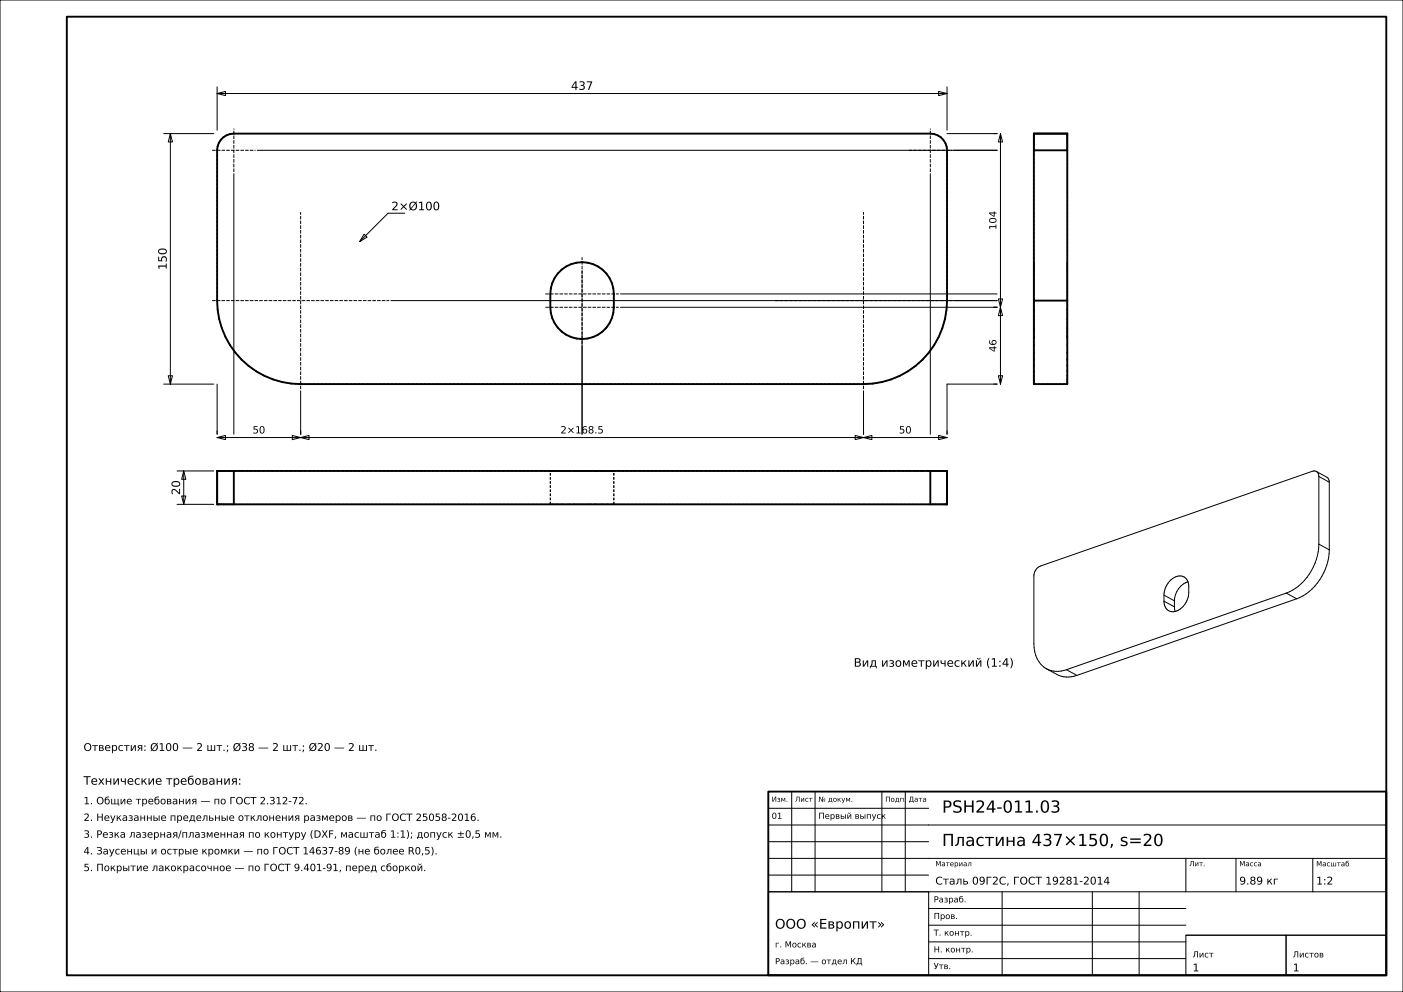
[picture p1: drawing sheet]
<svg xmlns="http://www.w3.org/2000/svg" width="420mm" height="297mm" viewBox="0 0 420 297" stroke-linecap="round" stroke-linejoin="round" font-family="sans-serif">
<g fill="none" stroke="#000" stroke-width=".3">
<path d="M0 0h420v297h-420zM49 40h15M51 40l.6 2.5h-1.2zM51 40v75M65 28l2.5-.6v1.2zM65 26v13M65 28h218.5M281 27.4l2.5 .6-2.5 .6zM283.5 26v13M283.5 40h15M299.5 40l.6 2.5h-1.2zM299.5 40v75"/>
<path d="M70 52v78M77 45h221.5M278.5 52v78M109 70.1l.9 .9-2.2 1.3zM121.2 63.8h-5l-8.5 8.5M117 90h181.5M174.3 99.5v30.5M185.8 92h112.7M185.8 88h112.7M298.9 89.5h1.2l-.6 2.5zM299.5 92l.6 2.5h-1.2zM49 115h15"/>
<path d="M50.4 112.5h1.2l-.6 2.5zM65 115v15M90 117v13M258.5 117v13M298.5 115h-15v15M298.9 112.5h1.2l-.6 2.5zM65 131l2.5-.6v1.2zM65 131h218.5M87.5 130.4l2.5 .6-2.5 .6zM90 131l2.5-.6v1.2zM256 130.4l2.5 .6-2.5 .6zM258.5 131l2.5-.6v1.2z"/>
<path d="M281 130.4l2.5 .6-2.5 .6zM53 151h11M53 141h11M54.4 148.5h1.2l-.6 2.5zM55 141l.6 2.5h-1.2zM55 141v10M394.1 141.2a1.65 1.65 0 0 1 .7 1.5M394.1 141.2l-1.2-.1-81.4 28.4a3.3 3.3 0 0 0-2 2.9v20.3a8.2 8.2 0 0 0 3.8 7.5M394.1 141.2l3.1 1.7a1.65 1.65 0 0 1 .7 1.5M394.8 142.7v20.2M394.8 142.7l3.1 1.7M397.9 144.4v20.2"/>
<path d="M348.4 178.2v1.8M348.4 180l3.2 1.7M348.4 178.2l3.2 1.7M351.6 179.9v1.8M355.6 174.2a5.9 5.9 0 0 0-4 5.7M355.6 174.2l.2 .5a8.3 8.3 0 0 1-1.2 6.3 3.8 3.8 0 0 1-5 1.7l-.9-1.4-.3-1.3M355.6 174.2a2.78 2.78 0 0 0-4.6-1 6.4 6.4 0 0 0-2.6 5M385 177.6l-65.7 22.9M385 177.6l3.2 1.7M388.2 179.3l-65.8 22.9M394.8 162.9a16.3 16.3 0 0 1-9.8 14.7M394.8 162.9l3.1 1.7"/>
<path d="M397.9 164.6a16.3 16.3 0 0 1-9.7 14.7M351.6 181.7l.2 1.4M313.3 200.2a13 13 0 0 0 5.2 2.4l1.5 .1 2.4-.5M313.3 200.2a7.3 7.3 0 0 0 6 .3M319.3 200.5l3.1 1.7M237 237v30M244 237v30M264 237v30M271 237v30M230 257h185M230 252h48M230 247h185"/>
<path d="M230 242h48M355 257v10M370 257v10M393 257v10M230 267h48v25h-48zM230 267h185M230 262h48M278 277h77M278 272h77M300 267v25M327 267v25M341 267v25"/>
<path d="M278 287h77M278 282h77M355 280h30v12h-30zM355 280h60M385 280h30v12h-30z"/>
</g>
<path d="M20 5h395v287h-395zM309.5 40h10v75h-10zM66.9 41.1l.9-.6 2.2-.5h208.5a5 5 0 0 1 5 5v45a25 25 0 0 1-25 25h-168.5a25 25 0 0 1-25-25v-45a5 5 0 0 1 1.9-3.9zM309.5 45h10M168.1 80.7a9.5 9.5 0 0 1 10.2-1.3 9.5 9.5 0 0 1 5.5 8.6 13.9 13.9 0 0 1-1.3 8.7 9.5 9.5 0 0 1-10.7 4.5 9.5 9.5 0 0 1-7.1-9.2 13.9 13.9 0 0 1 1.3-8.7zM309.5 90h10M65 141h218.5v10h-218.5zM70 141v10M278.5 141v10M230 237h185v55h-185z" fill="none" stroke="#000" stroke-width=".56"/>
<g fill="none" stroke="#000" stroke-width=".3" stroke-dasharray=".7 .5" stroke-linecap="butt">
<path d="M70 40h208.5M278.5 40l1.1 .1M65 45l.1-1.1M65 45v45M65.1 43.9l.4-1.1M65.5 42.8l.6-.9M66.1 41.9l.8-.8M66.9 41.1l.9-.6M67.8 40.5l1.1-.4M68.9 40.1l1.1-.1M279.6 40.1l1.1 .4M280.7 40.5l.9 .6"/>
<path d="M281.6 41.1l.8 .8M282.4 41.9l.6 .9M283 42.8l.4 1.1M283.4 43.9l.1 1.1M283.5 45v45M309.5 40v.1M309.5 40.1v.2M309.5 40.3v.2M309.5 40.5v.3M309.5 40.8v.3M309.5 41.1v.4M309.5 41.5v.4"/>
<path d="M309.5 41.9v.4M309.5 42.3v.5M309.5 42.8v.5M309.5 43.3v.6M309.5 43.9v.5M309.5 44.4v.6M319.5 45v-.6M319.5 44.4v-.5M319.5 43.9v-.6M319.5 43.3v-.5M319.5 42.8v-.5M319.5 42.3v-.4"/>
<path d="M319.5 41.9v-.4M319.5 41.5v-.4M319.5 41.1v-.3M319.5 40.8v-.3M319.5 40.5v-.2M319.5 40.3v-.2M319.5 40.1v-.1M319.5 45v45M169.5 79.8l1.5-.7M171 79.1l1.6-.5M172.6 78.6l1.7-.1M174.3 78.5l1.6 .1"/>
<path d="M175.9 78.6l1.6 .5M177.5 79.1l1.5 .7M179 79.8l1.4 .9M309.5 80v-.6M309.5 79.4v-.4M309.5 79v-.3M309.5 78.7v-.1M309.5 78.6v-.1M309.5 78.5v.1M309.5 78.6v.1M309.5 78.7v.3M309.5 79v.4"/>
<path d="M309.5 79.4v.6M309.5 80v.6M319.5 80v-.6M319.5 79.4v-.4M319.5 79v-.3M319.5 78.7v-.1M319.5 78.6v-.1M319.5 78.5v.1M319.5 78.6v.1M319.5 78.7v.3M319.5 79v.4M319.5 79.4v.6"/>
<path d="M319.5 80v.6M65.2 92.8l-.2-2.8M65.6 95.6l-.4-2.8M66.4 98.3l-.8-2.7M164.7 88l.2-1.6M164.7 92v-4M164.9 93.6l-.2-1.6M164.9 86.4l.4-1.6M165.3 95.2l-.4-1.6M165.3 84.8l.7-1.5M166 96.7l-.7-1.5M166 83.3l1-1.4"/>
<path d="M167 98.1l-1-1.4M167 81.9l1.1-1.2M168.1 99.3l-1.1-1.2M168.1 80.7l1.4-.9M180.4 99.3l-1.4 .9M180.4 80.7l1.1 1.2M181.5 98.1l-1.1 1.2M181.5 81.9l1 1.4M182.5 96.7l-1 1.4M182.5 83.3l.7 1.5M183.2 95.2l-.7 1.5M183.2 84.8l.4 1.6"/>
<path d="M183.6 93.6l-.4 1.6M183.6 86.4l.2 1.6M183.8 92l-.2 1.6M183.8 88v4M282.1 98.3l-1.1 2.5M282.9 95.6l-.8 2.7M283.3 92.8l-.4 2.8M283.5 90l-.2 2.8M309.5 92v1.1M309.5 93.1v1M309.5 94.1v1M309.5 95.1v1"/>
<path d="M309.5 96.1v1M309.5 97.1v.8M309.5 97.9v.8M309.5 98.7v.7M309.5 99.4v.6M309.5 99.4v-.7M309.5 98.7v-.8M309.5 97.9v-.8M309.5 97.1v-1M309.5 96.1v-1M309.5 95.1v-1M309.5 94.1v-1"/>
<path d="M309.5 93.1v-1.1M309.5 92v-4M309.5 88v-1.1M309.5 86.9v-1M309.5 85.9v-1M309.5 84.9v-1M309.5 83.9v-1M309.5 82.9v-.8M309.5 82.1v-.8M309.5 81.3v-.7M309.5 80.6v-.6M309.5 80.6v.7"/>
<path d="M309.5 81.3v.8M309.5 82.1v.8M309.5 82.9v1M309.5 83.9v1M309.5 84.9v1M309.5 85.9v1M309.5 86.9v1.1M309.5 88v4M309.5 90v2.8M309.5 92.8v2.8M309.5 95.6v2.7M309.5 98.3v2.5"/>
<path d="M309.5 90v-45M319.5 92v1.1M319.5 93.1v1M319.5 94.1v1M319.5 95.1v1M319.5 96.1v1M319.5 97.1v.8M319.5 97.9v.8M319.5 98.7v.7M319.5 99.4v.6M319.5 99.4v-.7M319.5 98.7v-.8"/>
<path d="M319.5 97.9v-.8M319.5 97.1v-1M319.5 96.1v-1M319.5 95.1v-1M319.5 94.1v-1M319.5 93.1v-1.1M319.5 88v4M319.5 88v-1.1M319.5 86.9v-1M319.5 85.9v-1M319.5 84.9v-1M319.5 83.9v-1"/>
<path d="M319.5 82.9v-.8M319.5 82.1v-.8M319.5 81.3v-.7M319.5 80.6v-.6M319.5 80.6v.7M319.5 81.3v.8M319.5 82.1v.8M319.5 82.9v1M319.5 83.9v1M319.5 84.9v1M319.5 85.9v1M319.5 86.9v1.1"/>
<path d="M319.5 92v-4M319.5 98.3v-2.7M319.5 95.6v-2.8M319.5 92.8v-2.8M67.5 100.8l-1.1-2.5M68.8 103.3l-1.3-2.5M70.5 105.6l-1.7-2.3M72.3 107.7l-1.8-2.1M74.4 109.5l-2.1-1.8M76.7 111.2l-2.3-1.7M79.2 112.5l-2.5-1.3M81.7 113.6l-2.5-1.1"/>
<path d="M84.4 114.4l-2.7-.8M87.2 114.8l-2.8-.4M90 115l-2.8-.2M169.5 100.2l-1.4-.9M171 100.9l-1.5-.7M172.6 101.4l-1.6-.5M174.3 101.5l-1.7-.1M175.9 101.4l-1.6 .1M177.5 100.9l-1.6 .5M179 100.2l-1.5 .7M258.5 115h-168.5M261.3 114.8l-2.8 .2"/>
<path d="M264.1 114.4l-2.8 .4M266.8 113.6l-2.7 .8M269.3 112.5l-2.5 1.1M271.8 111.2l-2.5 1.3M274.1 109.5l-2.3 1.7M276.2 107.7l-2.1 1.8M278 105.6l-1.8 2.1M279.7 103.3l-1.7 2.3M281 100.8l-1.3 2.5M309.5 100v.6M309.5 100.6v.4M309.5 101v.3"/>
<path d="M309.5 101.3v.1M309.5 101.4v.1M309.5 101.5v-.1M309.5 101.4v-.1M309.5 101.3v-.3M309.5 101v-.4M309.5 100.6v-.6M309.5 100v-.6M309.5 100.8v2.5M309.5 103.3v2.3M309.5 105.6v2.1M309.5 107.7v1.8"/>
<path d="M309.5 109.5v1.7M309.5 111.2v1.3M309.5 112.5v1.1M309.5 113.6v.8M309.5 114.4v.4M309.5 114.8v.2M309.5 115h10M319.5 100v.6M319.5 100.6v.4M319.5 101v.3M319.5 101.3v.1M319.5 101.4v.1"/>
<path d="M319.5 101.5v-.1M319.5 101.4v-.1M319.5 101.3v-.3M319.5 101v-.4M319.5 100.6v-.6M319.5 100v-.6M319.5 115v-.2M319.5 114.8v-.4M319.5 114.4v-.8M319.5 113.6v-1.1M319.5 112.5v-1.3M319.5 111.2v-1.7"/>
<path d="M319.5 109.5v-1.8M319.5 107.7v-2.1M319.5 105.6v-2.3M319.5 103.3v-2.5M319.5 100.8v-2.5M65 151h.2M65.2 141h-.2M65.2 151h.4M65.6 141h-.4M65.6 151h.8M66.4 141h-.8M66.4 151h1.1"/>
<path d="M67.5 141h-1.1M67.5 151h1.3M68.8 141h-1.3M68.8 151h1.7M70.5 141h-1.7M70.5 151h1.8M72.3 141h-1.8M72.3 151h2.1M74.4 141h-2.1M74.4 151h2.3M76.7 141h-2.3M76.7 151h2.5"/>
<path d="M79.2 141h-2.5M79.2 151h2.5M81.7 141h-2.5M81.7 151h2.7M84.4 141h-2.7M84.4 151h2.8M87.2 141h-2.8M87.2 151h2.8M90 141h-2.8M90 151h168.5M164.7 151v-10M164.7 151h.3"/>
<path d="M164.7 141h.3M165 141h-.3M165 151h.7M165 141h.7M165 151h-.3M165.7 141h-.7M165.7 151h1.1M165.7 141h1.1M165.7 151h-.7M166.8 141h-1.1M166.8 151h1.5M166.8 141h1.5"/>
<path d="M166.8 151h-1.1M168.3 141h-1.5M168.3 151h1.8M168.3 141h1.8M168.3 151h-1.5M170.1 141h-1.8M170.1 151h2M170.1 141h2M170.1 151h-1.8M172.1 141h-2M172.1 151h2.2M172.1 141h2.2"/>
<path d="M172.1 151h-2M174.3 141h-2.2M174.3 151h2.1M174.3 141h2.1M174.3 151h-2.2M176.4 141h-2.1M176.4 151h2M176.4 141h2M176.4 151h-2.1M178.4 141h-2M178.4 151h1.8M178.4 141h1.8"/>
<path d="M178.4 151h-2M180.2 141h-1.8M180.2 151h1.5M180.2 141h1.5M180.2 151h-1.8M181.7 141h-1.5M181.7 151h1.1M181.7 141h1.1M181.7 151h-1.5M182.8 141h-1.1M182.8 151h.7M182.8 141h.7"/>
<path d="M182.8 151h-1.1M183.5 141h-.7M183.5 151h.3M183.5 141h.3M183.5 151h-.7M183.8 151v-10M183.8 141h-.3M183.8 151h-.3M258.5 141h-168.5M258.5 151h2.8M261.3 141h-2.8M261.3 151h2.8"/>
<path d="M264.1 141h-2.8M264.1 151h2.7M266.8 141h-2.7M266.8 151h2.5M269.3 141h-2.5M269.3 151h2.5M271.8 141h-2.5M271.8 151h2.3M274.1 141h-2.3M274.1 151h2.1M276.2 141h-2.1M276.2 151h1.8"/>
<path d="M278 141h-1.8M278 151h1.7M279.7 141h-1.7M279.7 151h1.3M281 141h-1.3M281 151h1.1M282.1 141h-1.1M282.1 151h.8M282.9 141h-.8M282.9 151h.4M283.3 141h-.4M283.3 151h.2"/>
<path d="M283.5 141h-.2"/>
</g>
<path d="M63.5 45h13M70 51.5v-13M272 45h13M278.5 51.5v-13M63.5 90h53M163.3 92h21.9M163.3 88h21.9M174.3 99v-22M232 90h53M90 116.5v-53M174.3 103v-22M258.5 116.5v-53" fill="none" stroke="#000" stroke-width=".3" stroke-dasharray="1.1 .4" stroke-linecap="butt"/>
<g font-size="5">
<text x="282" y="243.3">PSH24-011.03</text>
<text x="282" y="253.3">Пластина 437×150, s=20</text>
</g>
<text font-size="4" x="232" y="278">ООО «Европит»</text>
<g font-size="3.5">
<text x="170.9" y="26.9">437</text>
<text x="117.2" y="62.9">2×Ø100</text>
<text x="49.9" y="80.8" transform="rotate(-90 49.9 80.8)">150</text>
<text x="53.9" y="148.2" transform="rotate(-90 53.9 148.2)">20</text>
<text x="255.6" y="199.6">Вид изометрический (1:4)</text>
<text x="25" y="234.9">Технические требования:</text>
</g>
<g font-size="3.2">
<text x="25" y="224.8">Отверстия: Ø100 — 2 шт.; Ø38 — 2 шт.; Ø20 — 2 шт.</text>
<text x="280" y="264.8">Сталь 09Г2С, ГОСТ 19281-2014</text>
<text x="371" y="264.8">9.89 кг</text>
<text x="394" y="264.8">1:2</text>
<text x="357" y="290.8">1</text>
<text x="387" y="290.8">1</text>
</g>
<g font-size="3">
<text x="298.3" y="68.9" transform="rotate(-90 298.3 68.9)">104</text>
<text x="298.3" y="105.4" transform="rotate(-90 298.3 105.4)">46</text>
<text x="75.6" y="129.8">50</text>
<text x="167.8" y="129.8">2×168.5</text>
<text x="269.1" y="129.8">50</text>
<text x="25" y="240.8">1. Общие требования — по ГОСТ 2.312-72.</text>
<text x="25" y="245.8">2. Неуказанные предельные отклонения размеров — по ГОСТ 25058-2016.</text>
<text x="25" y="250.8">3. Резка лазерная/плазменная по контуру (DXF, масштаб 1:1); допуск ±0,5 мм.</text>
<text x="25" y="255.8">4. Заусенцы и острые кромки — по ГОСТ 14637-89 (не более R0,5).</text>
<text x="25" y="260.8">5. Покрытие лакокрасочное — по ГОСТ 9.401-91, перед сборкой.</text>
</g>
<g font-size="2.5">
<text x="231" y="245.1">01</text>
<text x="245" y="245.1">Первый выпуск</text>
<text x="279.5" y="270.2">Разраб.</text>
<text x="279.5" y="275.1">Пров.</text>
<text x="279.5" y="280.1">Т. контр.</text>
<text x="232" y="283.6">г. Москва</text>
<text x="279.5" y="285.1">Н. контр.</text>
<text x="357" y="286.6">Лист</text>
<text x="387" y="286.6">Листов</text>
<text x="232" y="288.7">Разраб. — отдел КД</text>
<text x="279.5" y="290.1">Утв.</text>
</g>
<g font-size="2.1">
<text x="231" y="240">Изм.</text>
<text x="238" y="240">Лист</text>
<text x="245" y="240">№ докум.</text>
<text x="265" y="240">Подп.</text>
<text x="272" y="240">Дата</text>
<text x="280" y="259.3">Материал</text>
<text x="356" y="259.3">Лит.</text>
<text x="371" y="259.3">Масса</text>
<text x="394" y="259.4">Масштаб</text>
</g>
</svg>
